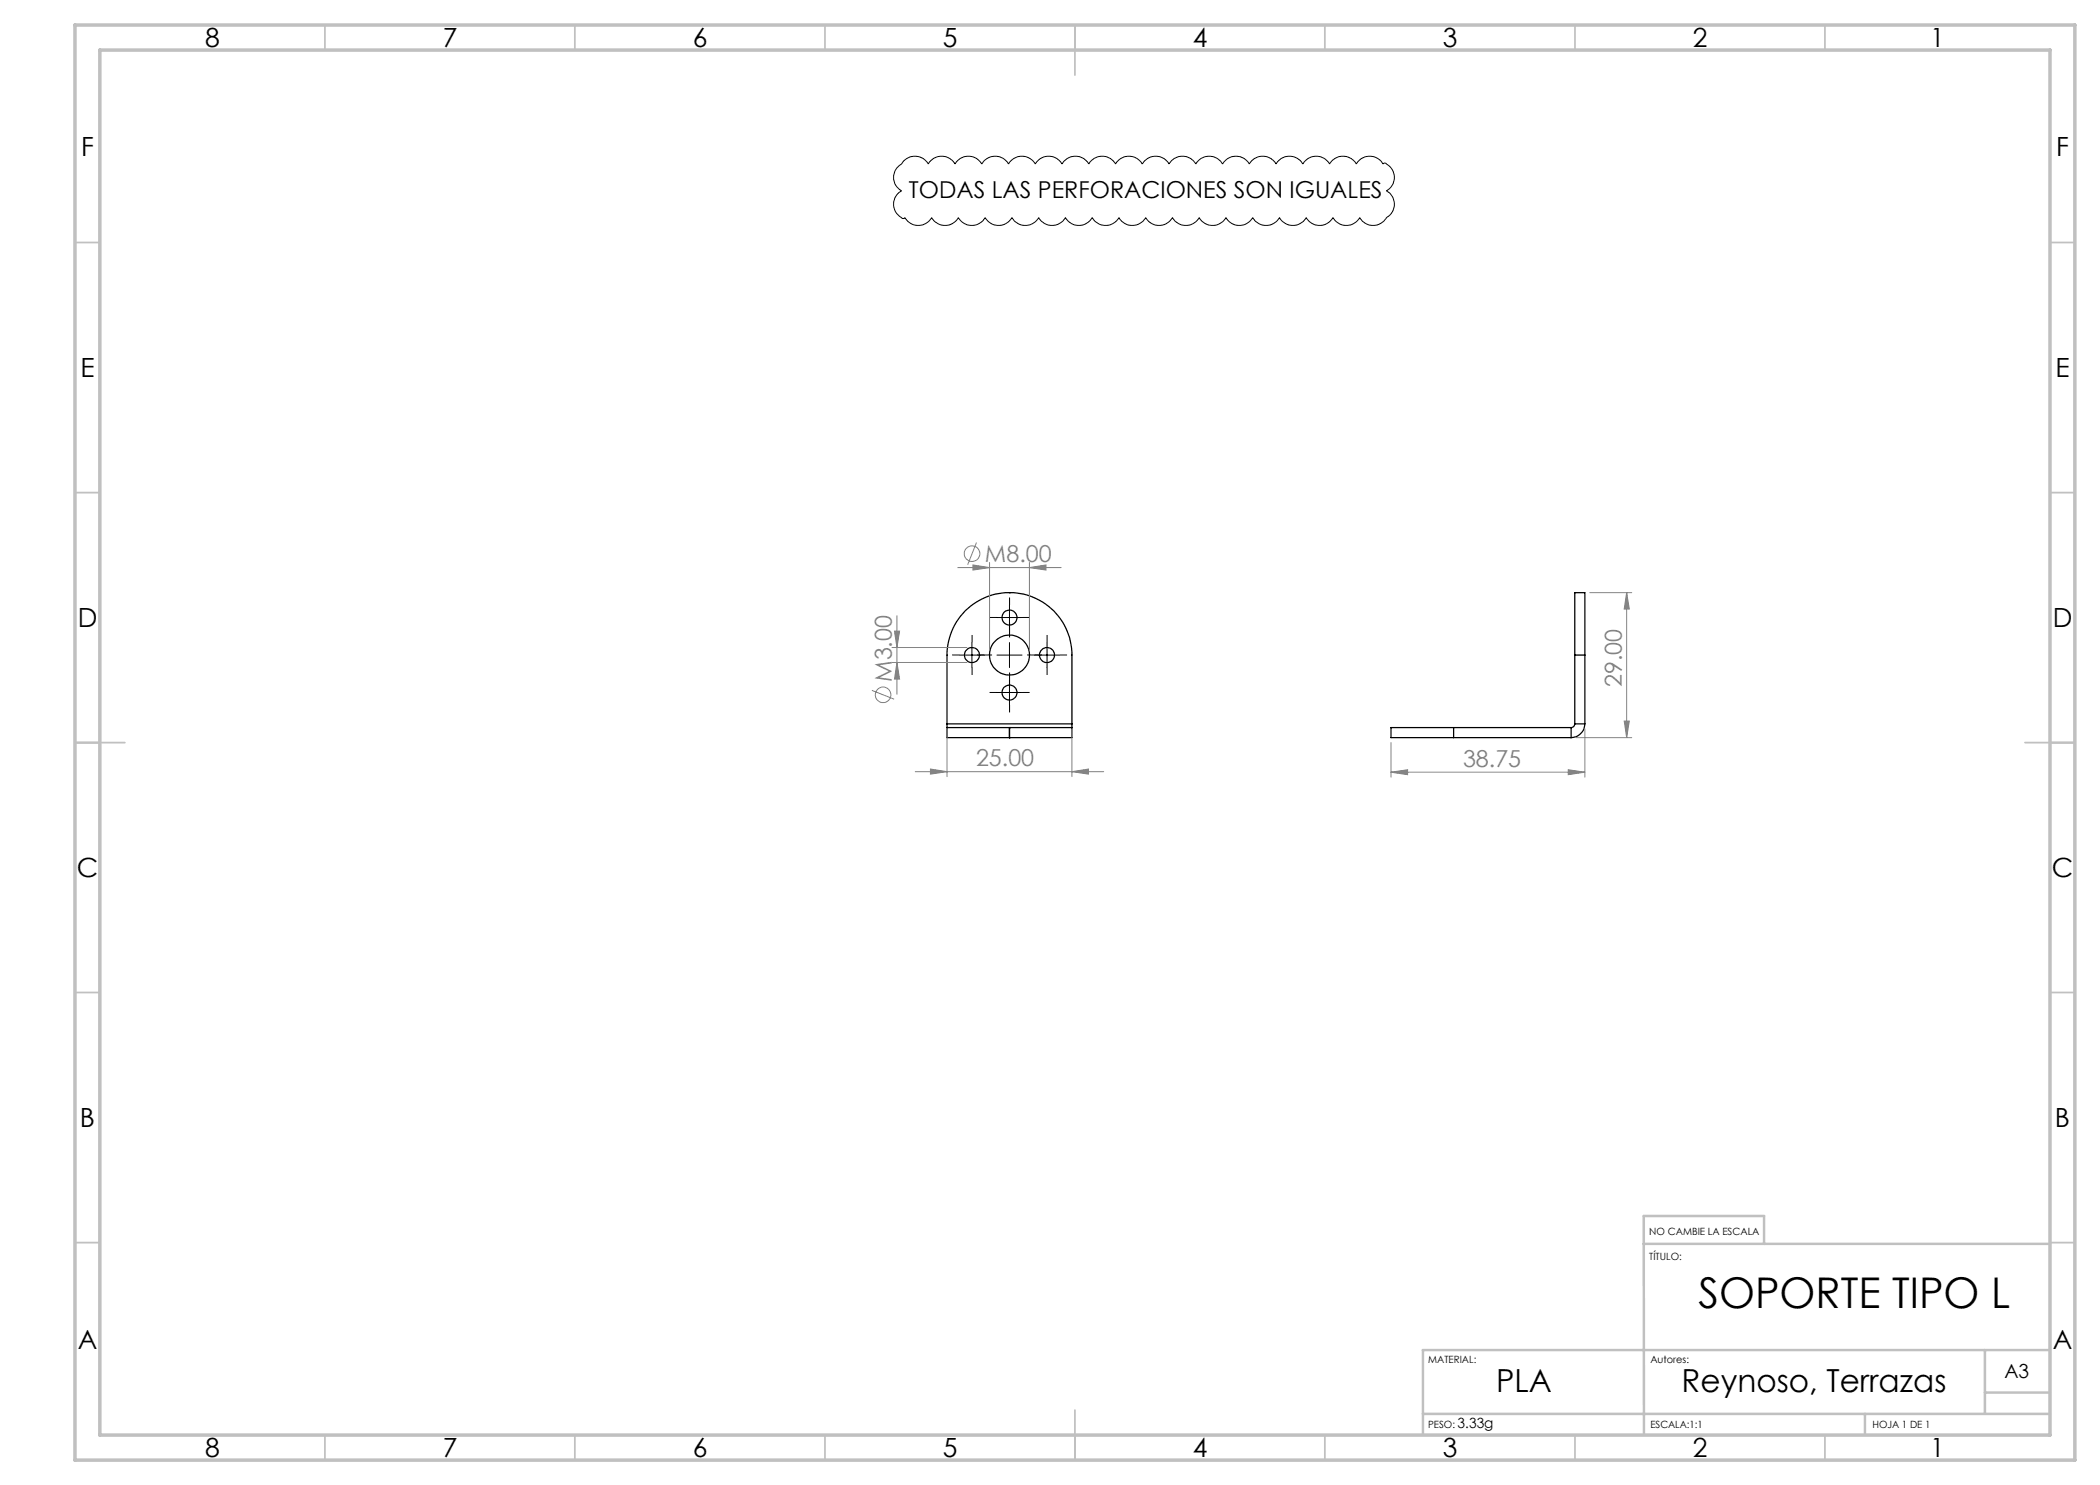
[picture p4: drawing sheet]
<svg xmlns="http://www.w3.org/2000/svg" width="420mm" height="297mm" viewBox="0 0 420 297" stroke-linecap="round" stroke-linejoin="round" font-family="sans-serif">
<g fill="none" stroke="#000" stroke-width=".25">
<path d="M201.9 118.5a12.4 12.4 0 0 1 12.5 12.5v13.8M201.9 118.5h.1M201.9 118.5a12.4 12.4 0 0 0-12.5 12.5v13.8M315 131v-12.5h2v12.5M315 131h2M315 131v13.8M317 131v13.8M189.4 145.5h12.5M189.4 145.5v2h12.5M189.4 144.8v.7M189.4 144.8h25M201.9 145.5h.1"/>
<path d="M201.9 147.5h.1M201.9 145.5h12.5M201.9 145.5v2M214.4 145.5v2h-12.5M214.4 144.8v.7M290.7 145.5h-12.5v2h12.5M290.7 145.5v2M290.7 145.5h23.5M290.7 147.5h23.5M314.2 145.5v2M315 144.8a.72 .72 0 0 1-.8 .7M315 144.8h2"/>
<path d="M317 144.8a2.82 2.82 0 0 1-2.8 2.7"/>
<circle cx="194.4" cy="131" r="1.51"/>
<circle cx="201.9" cy="131" r="4"/>
<circle cx="201.9" cy="123.5" r="1.51"/>
<circle cx="201.9" cy="138.5" r="1.5"/>
<circle cx="209.4" cy="131" r="1.51"/>
</g>
<g fill="none" stroke="#808080" stroke-width=".2">
<path d="M191.6 113.5h20.6M194.6 113l3.3 .5-3.3 .5zM195.3 108.5l-1.8 4.5M197.9 112.5v17.5M205.9 113.5l3.3-.5v1zM205.9 112.5v17.5M318 118.5h8.4M325.3 118.5v29M325.3 118.5l.6 3.3h-1.1zM174.4 138.1l4.4 1.7M178.4 129.5h15M178.4 132.5h15"/>
<path d="M178.9 126.2h1l-.5 3.3zM179.4 132.5l.5 3.3h-1zM179.4 123.2v15.6M183.1 154.3h37.6M186.1 153.8l3.3 .5-3.3 .5zM189.4 145.8v9.5M214.4 154.3l3.3-.5v1zM214.4 145.8v9.5M278.2 154.4l3.3-.5v1zM278.2 148.5v6.9M278.2 154.4h38.8M313.7 153.9l3.3 .5-3.3 .5z"/>
<path d="M315.2 147.5h11.2M317 145.8v9.6M324.8 144.2h1.1l-.6 3.3z"/>
<circle cx="194.4" cy="110.7" r="1.55"/>
<circle cx="176.6" cy="139" r="1.56"/>
</g>
<path d="M180.7 32.2a3.1 3.1 0 0 1 5 .6 3.1 3.1 0 0 1 5.3 0 3.1 3.1 0 0 1 5.4 0 3.1 3.1 0 0 1 5.3 0 3.1 3.1 0 0 1 5.3 0 3.1 3.1 0 0 1 5.4 0 3.1 3.1 0 0 1 5.4 0 3.1 3.1 0 0 1 5.3 0 3.1 3.1 0 0 1 5.4 0 3.1 3.1 0 0 1 5.3 0 3.1 3.1 0 0 1 5.3 0 3.1 3.1 0 0 1 5.4 0 3.1 3.1 0 0 1 5.4 0 3.1 3.1 0 0 1 5.3 0 3.1 3.1 0 0 1 5.4 0 3.1 3.1 0 0 1 5.3 0 3.1 3.1 0 0 1 5.4 0 3.1 3.1 0 0 1 5.3 0l.2-.1a.56 .56 0 0 1 .7 .2 3 3 0 0 1-.2 5.3 3.1 3.1 0 0 1 0 5.3 3.1 3.1 0 0 1-5.3 0 3.1 3.1 0 0 1-5.4 0 3.1 3.1 0 0 1-5.4 0 3.1 3.1 0 0 1-5.3 0 3.1 3.1 0 0 1-5.4 0 3.1 3.1 0 0 1-5.3 0 3.1 3.1 0 0 1-5.3 0 3.1 3.1 0 0 1-5.4 0 3.1 3.1 0 0 1-5.4 0 3.1 3.1 0 0 1-5.3 0 3.1 3.1 0 0 1-5.4 0 3.1 3.1 0 0 1-5.3 0 3.1 3.1 0 0 1-5.3 0 3.1 3.1 0 0 1-5.4 0 3.1 3.1 0 0 1-5.4 0 3.1 3.1 0 0 1-5.3 0 3.1 3.1 0 0 1-5.4 0 3.1 3.1 0 0 1-5.3 0l-.1 .1a1.04 1.04 0 0 1-1.2-.5 3 3 0 0 1 .6-4.9 3.1 3.1 0 0 1 0-5.4zM191.9 131h5M194.4 128.5v5M199.4 138.5h5M199.4 131h5M199.4 123.5h5M201.9 121v5M201.9 128.5v5M201.9 136v5M206.9 131h5M209.4 128.5v5" fill="none" stroke="#000" stroke-width=".2"/>
<g fill="none" stroke="#000" stroke-width=".2" stroke-dasharray="15.2 1.3 1.3 1.3" stroke-linecap="butt">
<path d="M191.9 131h-1.5M194.4 128.5v-1.5M194.4 133.5v1.5M196.9 131h1.5M196.9 131h-1.5M199.4 138.5h-1.5M199.4 123.5h-1.5M201.9 136v-1.5M201.9 121v-1.5M201.9 126v1.5M201.9 126v-1.5M201.9 136v1.5"/>
<path d="M204.4 138.5h1.5M204.4 123.5h1.5M206.9 131h-1.5M206.9 131h1.5M209.4 128.5v-1.5M209.4 133.5v1.5M211.9 131h1.5M201.9 141v1.5"/>
</g>
<g fill="none" stroke="#c0c0c0" stroke-width=".35">
<path d="M65 5v5M115 5v5M165 5v5M215 5v10M265 5v5M315 5v5M365 5v5M15 48.5h5M410 48.5h5M15 98.5h5M410 98.5h5M15 148.5h10"/>
<path d="M405 148.5h10M15 198.5h5M410 198.5h5M15 248.5h5M410 248.5h5M65 287v5M115 287v5M165 287v5M215 282v10M265 287v5M315 287v5M365 287v5"/>
</g>
<path d="M328.8 248.8h81.2M328.8 248.8v-5.6h24v5.6M328.8 248.8v38.2M397 270v12.8M397 278.5h13M410 270h-125.4v17M284.6 282.8h125.4M373 282.8v4.2" fill="none" stroke="#c0c0c0" stroke-width=".5"/>
<path d="M15 5h400v287h-400zM20 10h390v277h-390z" fill="none" stroke="#c0c0c0" stroke-width=".7"/>
<g fill="#808080">
<path d="M194.6 113l3.3 .5-3.3 .5zM205.9 113.5l3.3-.5v1zM186.1 153.8l3.3 .5-3.3 .5zM214.4 154.3l3.3-.5v1zM278.2 154.4l3.3-.5v1zM313.7 153.9l3.3 .5-3.3 .5z"/>
<path d="M324.8 144.2h1.1l-.6 3.3zM325.3 118.5l.6 3.3h-1.1z"/>
<path d="M178.9 126.2h1l-.5 3.3zM179.4 132.5l.5 3.3h-1z"/>
</g>
<text font-size="8.5" x="339.7" y="261.6">SOPORTE TIPO L</text>
<g font-size="6.3">
<text x="299.2" y="278.4">PLA</text>
<text x="336.3" y="278.4">Reynoso, Terrazas</text>
</g>
<g font-size="5.3">
<text x="41" y="9.5">8</text>
<text x="88.5" y="9.5">7</text>
<text x="138.5" y="9.5">6</text>
<text x="188.5" y="9.5">5</text>
<text x="238.5" y="9.5">4</text>
<text x="288.5" y="9.5">3</text>
<text x="338.5" y="9.5">2</text>
<text x="386" y="9.5">1</text>
<text x="16.2" y="31.3">F</text>
<text x="411.2" y="31.3">F</text>
<text x="16.1" y="75.5">E</text>
<text x="411.1" y="75.5">E</text>
<text x="15.5" y="125.5">D</text>
<text x="410.5" y="125.5">D</text>
<text x="15.4" y="175.5">C</text>
<text x="410.4" y="175.5">C</text>
<text x="16" y="225.5">B</text>
<text x="411" y="225.5">B</text>
<text x="15.5" y="269.8">A</text>
<text x="410.5" y="269.8">A</text>
<text x="41" y="291.5">8</text>
<text x="88.5" y="291.5">7</text>
<text x="138.5" y="291.5">6</text>
<text x="188.5" y="291.5">5</text>
<text x="238.5" y="291.5">4</text>
<text x="288.5" y="291.5">3</text>
<text x="338.5" y="291.5">2</text>
<text x="386" y="291.5">1</text>
</g>
<text font-size="4.7" x="181.8" y="39.6">TODAS LAS PERFORACIONES SON IGUALES</text>
<g font-size="4.7" fill="#808080">
<text x="197" y="112.4">M8.00</text>
<text x="178.3" y="136.4" transform="rotate(-90 178.3 136.4)">M3.00</text>
<text x="324.3" y="137.4" transform="rotate(-90 324.3 137.4)">29.00</text>
<text x="195.2" y="153.3">25.00</text>
<text x="292.6" y="153.4">38.75</text>
</g>
<text font-size="3.9" x="400.9" y="275.5">A3</text>
<text font-size="2.8" x="291.5" y="285.6">3.33g</text>
<g font-size="2">
<text x="329.9" y="247">NO CAMBIE LA ESCALA</text>
<text x="329.9" y="251.9">TÍTULO:</text>
<text x="285.6" y="272.5">MATERIAL:</text>
<text x="330.1" y="272.5">Autores:</text>
<text x="285.6" y="285.5">PESO:</text>
<text x="330.1" y="285.6">ESCALA:1:1</text>
<text x="374.5" y="285.6">HOJA 1 DE 1</text>
</g>
</svg>
